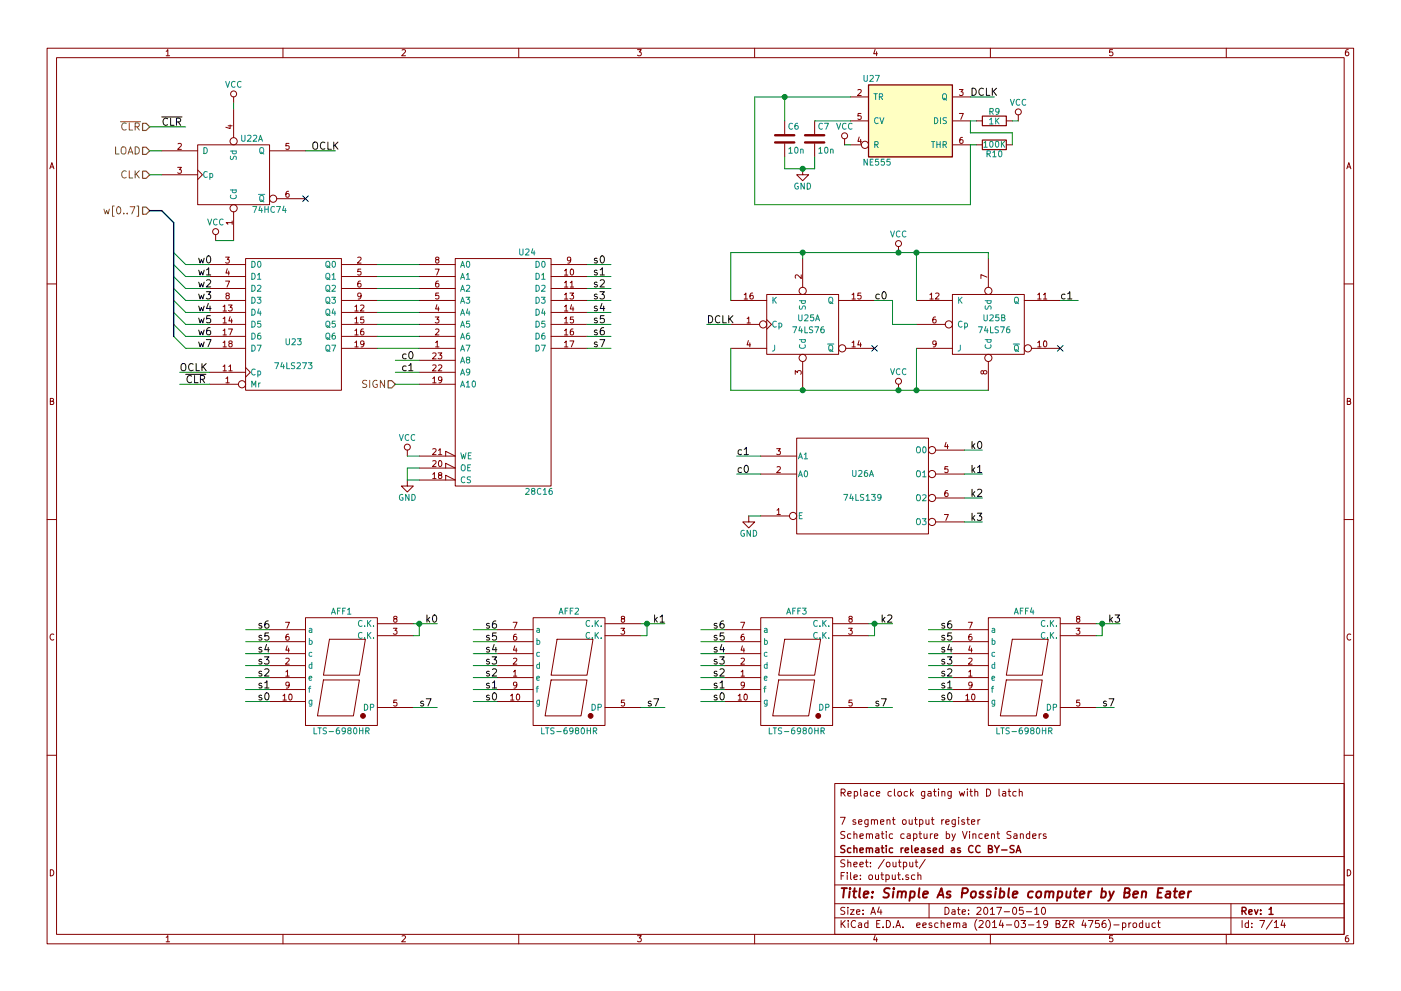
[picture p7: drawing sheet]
EESchema Schematic File Version 2
LIBS:power
LIBS:device
LIBS:transistors
LIBS:conn
LIBS:linear
LIBS:regul
LIBS:74xx
LIBS:cmos4000
LIBS:adc-dac
LIBS:memory
LIBS:xilinx
LIBS:microcontrollers
LIBS:dsp
LIBS:microchip
LIBS:analog_switches
LIBS:motorola
LIBS:texas
LIBS:intel
LIBS:audio
LIBS:interface
LIBS:digital-audio
LIBS:philips
LIBS:display
LIBS:cypress
LIBS:siliconi
LIBS:opto
LIBS:atmel
LIBS:contrib
LIBS:valves
LIBS:switches
LIBS:74xxx
LIBS:28c16
LIBS:sap-be-cache
EELAYER 24 0
EELAYER END
$Descr A4 11693 8268
encoding utf-8
Sheet 7 14
Title "Simple As Possible computer by Ben Eater"
Date "2017-05-10"
Rev "1"
Comp "Schematic released as CC BY-SA"
Comment1 "Schematic capture by Vincent Sanders"
Comment2 "7 segment output register"
Comment3 ""
Comment4 "Replace clock gating with D latch"
$EndDescr
$Comp
L 28C16 U24
U 1 1
P 4200 3100
F 0 "U24" H 4400 4100 50  0000 C CNN
F 1 "28C16" H 4500 2100 50  0000 C CNN
F 2 "Housings_DIP:DIP-24_W15.24mm_LongPads" H 4200 3100 50  0001 C CNN
F 3 "" H 4200 3100 50  0000 C CNN
	1    4200 3100
	1    0    0    -1  
$EndComp
$Comp
L LTS-6980HR AFF1
U 1 1
P 2850 5650
F 0 "AFF1" H 2850 6200 50  0000 C CNN
F 1 "LTS-6980HR" H 2850 5200 50  0000 C CNN
F 2 "Displays_7-Segment:7SegmentLED_LTS6760_LTS6780" H 2850 5650 50  0001 C CNN
F 3 "" H 2850 5650 50  0000 C CNN
	1    2850 5650
	1    0    0    -1  
$EndComp
Text Label 4950 2200 0    60   ~ 0
s0
Text Label 4950 2300 0    60   ~ 0
s1
Text Label 4950 2400 0    60   ~ 0
s2
Text Label 4950 2500 0    60   ~ 0
s3
Text Label 4950 2600 0    60   ~ 0
s4
Text Label 4950 2700 0    60   ~ 0
s5
Text Label 4950 2800 0    60   ~ 0
s6
Text Label 4950 2900 0    60   ~ 0
s7
Text Label 2150 5250 0    60   ~ 0
s6
Text Label 3500 5900 0    60   ~ 0
s7
Text Label 2150 5350 0    60   ~ 0
s5
Text Label 2150 5450 0    60   ~ 0
s4
Text Label 2150 5550 0    60   ~ 0
s3
Text Label 2150 5650 0    60   ~ 0
s2
Text Label 2150 5750 0    60   ~ 0
s1
Text Label 2150 5850 0    60   ~ 0
s0
$Comp
L LTS-6980HR AFF3
U 1 1
P 6650 5650
F 0 "AFF3" H 6650 6200 50  0000 C CNN
F 1 "LTS-6980HR" H 6650 5200 50  0000 C CNN
F 2 "Displays_7-Segment:7SegmentLED_LTS6760_LTS6780" H 6650 5650 50  0001 C CNN
F 3 "" H 6650 5650 50  0000 C CNN
	1    6650 5650
	1    0    0    -1  
$EndComp
Text Label 5950 5250 0    60   ~ 0
s6
Text Label 7300 5900 0    60   ~ 0
s7
Text Label 5950 5350 0    60   ~ 0
s5
Text Label 5950 5450 0    60   ~ 0
s4
Text Label 5950 5550 0    60   ~ 0
s3
Text Label 5950 5650 0    60   ~ 0
s2
Text Label 5950 5750 0    60   ~ 0
s1
Text Label 5950 5850 0    60   ~ 0
s0
$Comp
L LTS-6980HR AFF2
U 1 1
P 4750 5650
F 0 "AFF2" H 4750 6200 50  0000 C CNN
F 1 "LTS-6980HR" H 4750 5200 50  0000 C CNN
F 2 "Displays_7-Segment:7SegmentLED_LTS6760_LTS6780" H 4750 5650 50  0001 C CNN
F 3 "" H 4750 5650 50  0000 C CNN
	1    4750 5650
	1    0    0    -1  
$EndComp
Text Label 4050 5250 0    60   ~ 0
s6
Text Label 5400 5900 0    60   ~ 0
s7
Text Label 4050 5350 0    60   ~ 0
s5
Text Label 4050 5450 0    60   ~ 0
s4
Text Label 4050 5550 0    60   ~ 0
s3
Text Label 4050 5650 0    60   ~ 0
s2
Text Label 4050 5750 0    60   ~ 0
s1
Text Label 4050 5850 0    60   ~ 0
s0
$Comp
L LTS-6980HR AFF4
U 1 1
P 8550 5650
F 0 "AFF4" H 8550 6200 50  0000 C CNN
F 1 "LTS-6980HR" H 8550 5200 50  0000 C CNN
F 2 "Displays_7-Segment:7SegmentLED_LTS6760_LTS6780" H 8550 5650 50  0001 C CNN
F 3 "" H 8550 5650 50  0000 C CNN
	1    8550 5650
	1    0    0    -1  
$EndComp
Text Label 7850 5250 0    60   ~ 0
s6
Text Label 9200 5900 0    60   ~ 0
s7
Text Label 7850 5350 0    60   ~ 0
s5
Text Label 7850 5450 0    60   ~ 0
s4
Text Label 7850 5550 0    60   ~ 0
s3
Text Label 7850 5650 0    60   ~ 0
s2
Text Label 7850 5750 0    60   ~ 0
s1
Text Label 7850 5850 0    60   ~ 0
s0
$Comp
L NE555 U27
U 1 1
P 7600 1000
F 0 "U27" H 7200 1350 50  0000 L CNN
F 1 "NE555" H 7200 650 50  0000 L CNN
F 2 "Housings_DIP:DIP-8_W7.62mm_LongPads" H 7600 1000 50  0001 C CNN
F 3 "" H 7600 1000 50  0000 C CNN
	1    7600 1000
	1    0    0    -1  
$EndComp
$Comp
L R R10
U 1 1
P 8300 1200
F 0 "R10" V 8380 1200 50  0000 C CNN
F 1 "100K" V 8300 1200 50  0000 C CNN
F 2 "Resistors_THT:Resistor_Horizontal_RM7mm" V 8230 1200 50  0001 C CNN
F 3 "" H 8300 1200 50  0000 C CNN
	1    8300 1200
	0    1    1    0   
$EndComp
$Comp
L C C6
U 1 1
P 6550 1150
F 0 "C6" H 6575 1250 50  0000 L CNN
F 1 "10n" H 6575 1050 50  0000 L CNN
F 2 "Capacitors_THT:C_Disc_D6_P5" H 6588 1000 50  0001 C CNN
F 3 "" H 6550 1150 50  0000 C CNN
	1    6550 1150
	1    0    0    -1  
$EndComp
$Comp
L GND #PWR35
U 1 1
P 6700 1400
F 0 "#PWR35" H 6700 1150 50  0001 C CNN
F 1 "GND" H 6700 1250 50  0000 C CNN
F 2 "" H 6700 1400 50  0000 C CNN
F 3 "" H 6700 1400 50  0000 C CNN
	1    6700 1400
	1    0    0    -1  
$EndComp
Wire Wire Line
	2050 5850 2250 5850
Wire Wire Line
	2250 5750 2050 5750
Wire Wire Line
	2050 5650 2250 5650
Wire Wire Line
	2050 5550 2250 5550
Wire Wire Line
	2050 5450 2250 5450
Wire Wire Line
	2050 5350 2250 5350
Wire Wire Line
	2050 5250 2250 5250
Wire Wire Line
	4900 2200 5100 2200
Wire Wire Line
	5100 2300 4900 2300
Wire Wire Line
	4900 2400 5100 2400
Wire Wire Line
	5100 2500 4900 2500
Wire Wire Line
	4900 2600 5100 2600
Wire Wire Line
	5100 2700 4900 2700
Wire Wire Line
	4900 2800 5100 2800
Wire Wire Line
	5100 2900 4900 2900
Wire Wire Line
	3450 5900 3650 5900
Wire Wire Line
	3450 5200 3650 5200
Wire Wire Line
	3450 5300 3500 5300
Wire Wire Line
	3500 5300 3500 5200
Connection ~ 3500 5200
Wire Wire Line
	5850 5850 6050 5850
Wire Wire Line
	6050 5750 5850 5750
Wire Wire Line
	5850 5650 6050 5650
Wire Wire Line
	5850 5550 6050 5550
Wire Wire Line
	5850 5450 6050 5450
Wire Wire Line
	5850 5350 6050 5350
Wire Wire Line
	5850 5250 6050 5250
Wire Wire Line
	7250 5900 7450 5900
Wire Wire Line
	7250 5300 7300 5300
Wire Wire Line
	7300 5300 7300 5200
Connection ~ 7300 5200
Wire Wire Line
	3950 5850 4150 5850
Wire Wire Line
	4150 5750 3950 5750
Wire Wire Line
	3950 5650 4150 5650
Wire Wire Line
	3950 5550 4150 5550
Wire Wire Line
	3950 5450 4150 5450
Wire Wire Line
	3950 5350 4150 5350
Wire Wire Line
	3950 5250 4150 5250
Wire Wire Line
	5350 5900 5550 5900
Wire Wire Line
	5350 5200 5550 5200
Wire Wire Line
	5350 5300 5400 5300
Wire Wire Line
	5400 5300 5400 5200
Connection ~ 5400 5200
Wire Wire Line
	7750 5850 7950 5850
Wire Wire Line
	7950 5750 7750 5750
Wire Wire Line
	7750 5650 7950 5650
Wire Wire Line
	7750 5550 7950 5550
Wire Wire Line
	7750 5450 7950 5450
Wire Wire Line
	7750 5350 7950 5350
Wire Wire Line
	7750 5250 7950 5250
Wire Wire Line
	9150 5900 9300 5900
Wire Wire Line
	9150 5200 9350 5200
Wire Wire Line
	9150 5300 9200 5300
Wire Wire Line
	9200 5300 9200 5200
Connection ~ 9200 5200
Wire Wire Line
	6300 800  7100 800 
$Comp
L C C7
U 1 1
P 6800 1150
F 0 "C7" H 6825 1250 50  0000 L CNN
F 1 "10n" H 6825 1050 50  0000 L CNN
F 2 "Capacitors_THT:C_Disc_D6_P5" H 6838 1000 50  0001 C CNN
F 3 "" H 6800 1150 50  0000 C CNN
	1    6800 1150
	1    0    0    -1  
$EndComp
Wire Wire Line
	8100 1200 8100 1700
Wire Wire Line
	8100 1700 6300 1700
Wire Wire Line
	6300 1700 6300 800 
Wire Wire Line
	6550 1000 6550 800 
Connection ~ 6550 800 
Wire Wire Line
	6800 1000 7100 1000
Wire Wire Line
	6550 1400 6800 1400
Wire Wire Line
	6800 1400 6800 1300
Wire Wire Line
	6550 1400 6550 1300
Connection ~ 6700 1400
Wire Wire Line
	8100 1200 8150 1200
$Comp
L VCC #PWR39
U 1 1
P 8500 1000
F 0 "#PWR39" H 8500 850 50  0001 C CNN
F 1 "VCC" H 8500 1150 50  0000 C CNN
F 2 "" H 8500 1000 50  0000 C CNN
F 3 "" H 8500 1000 50  0000 C CNN
	1    8500 1000
	1    0    0    -1  
$EndComp
$Comp
L R R9
U 1 1
P 8300 1000
F 0 "R9" V 8380 1000 50  0000 C CNN
F 1 "1K" V 8300 1000 50  0000 C CNN
F 2 "Resistors_THT:Resistor_Horizontal_RM7mm" V 8230 1000 50  0001 C CNN
F 3 "" H 8300 1000 50  0000 C CNN
	1    8300 1000
	0    -1   -1   0   
$EndComp
Wire Wire Line
	8100 800  8300 800 
Text Label 8100 800  0    60   ~ 0
DCLK
Wire Wire Line
	8100 1000 8100 1100
Wire Wire Line
	8100 1100 8450 1100
Wire Wire Line
	8450 1100 8450 1200
Wire Wire Line
	8100 1000 8150 1000
Wire Wire Line
	8500 1000 8450 1000
$Comp
L 74LS76 U25
U 2 1
P 8250 2700
F 0 "U25" H 8300 2750 50  0000 C CNN
F 1 "74LS76" H 8300 2650 50  0000 C CNN
F 2 "Housings_DIP:DIP-16_W7.62mm_LongPads" H 8250 2700 50  0001 C CNN
F 3 "" H 8250 2700 50  0000 C CNN
	2    8250 2700
	1    0    0    -1  
$EndComp
$Comp
L 74LS76 U25
U 1 1
P 6700 2700
F 0 "U25" H 6750 2750 50  0000 C CNN
F 1 "74LS76" H 6750 2650 50  0000 C CNN
F 2 "Housings_DIP:DIP-16_W7.62mm_LongPads" H 6700 2700 50  0001 C CNN
F 3 "" H 6700 2700 50  0000 C CNN
	1    6700 2700
	1    0    0    -1  
$EndComp
$Comp
L VCC #PWR37
U 1 1
P 7500 2100
F 0 "#PWR37" H 7500 1950 50  0001 C CNN
F 1 "VCC" H 7500 2250 50  0000 C CNN
F 2 "" H 7500 2100 50  0000 C CNN
F 3 "" H 7500 2100 50  0000 C CNN
	1    7500 2100
	1    0    0    -1  
$EndComp
$Comp
L VCC #PWR38
U 1 1
P 7500 3250
F 0 "#PWR38" H 7500 3100 50  0001 C CNN
F 1 "VCC" H 7500 3400 50  0000 C CNN
F 2 "" H 7500 3250 50  0000 C CNN
F 3 "" H 7500 3250 50  0000 C CNN
	1    7500 3250
	1    0    0    -1  
$EndComp
Wire Wire Line
	6100 2100 8250 2100
Connection ~ 6700 2100
Wire Wire Line
	6100 3250 8250 3250
Wire Wire Line
	6100 2900 6100 3250
Connection ~ 6700 3250
Wire Wire Line
	6100 2700 5900 2700
Text Label 5900 2700 0    60   ~ 0
DCLK
Text Label 7300 2500 0    60   ~ 0
c0
Wire Wire Line
	8850 2500 9000 2500
Text Label 8850 2500 0    60   ~ 0
c1
NoConn ~ 8850 2900
NoConn ~ 7300 2900
Wire Wire Line
	3500 3000 3300 3000
Wire Wire Line
	3300 3100 3500 3100
Text Label 3350 3000 0    60   ~ 0
c0
Text Label 3350 3100 0    60   ~ 0
c1
$Comp
L 74LS139 U26
U 1 1
P 7200 4050
F 0 "U26" H 7200 4150 50  0000 C CNN
F 1 "74LS139" H 7200 3950 50  0000 C CNN
F 2 "Housings_DIP:DIP-16_W7.62mm_LongPads" H 7200 4050 50  0001 C CNN
F 3 "" H 7200 4050 50  0000 C CNN
	1    7200 4050
	1    0    0    -1  
$EndComp
$Comp
L GND #PWR34
U 1 1
P 6250 4300
F 0 "#PWR34" H 6250 4050 50  0001 C CNN
F 1 "GND" H 6250 4150 50  0000 C CNN
F 2 "" H 6250 4300 50  0000 C CNN
F 3 "" H 6250 4300 50  0000 C CNN
	1    6250 4300
	1    0    0    -1  
$EndComp
Wire Wire Line
	6250 4300 6350 4300
Wire Wire Line
	6350 3800 6150 3800
Wire Wire Line
	6350 3950 6150 3950
Wire Wire Line
	7450 2500 7300 2500
Text Label 6150 3950 0    60   ~ 0
c0
Text Label 6150 3800 0    60   ~ 0
c1
Wire Wire Line
	7250 5200 7450 5200
Text Label 3550 5200 0    60   ~ 0
k0
Text Label 5450 5200 0    60   ~ 0
k1
Text Label 7350 5200 0    60   ~ 0
k2
Text Label 9250 5200 0    60   ~ 0
k3
Wire Wire Line
	8050 3750 8200 3750
Wire Wire Line
	8200 3950 8050 3950
Wire Wire Line
	8200 4150 8050 4150
Wire Wire Line
	8200 4350 8050 4350
Text Label 8100 3750 0    60   ~ 0
k0
Text Label 8100 3950 0    60   ~ 0
k1
Text Label 8100 4150 0    60   ~ 0
k2
Text Label 8100 4350 0    60   ~ 0
k3
$Comp
L VCC #PWR32
U 1 1
P 3400 3800
F 0 "#PWR32" H 3400 3650 50  0001 C CNN
F 1 "VCC" H 3400 3950 50  0000 C CNN
F 2 "" H 3400 3800 50  0000 C CNN
F 3 "" H 3400 3800 50  0000 C CNN
	1    3400 3800
	1    0    0    -1  
$EndComp
$Comp
L GND #PWR33
U 1 1
P 3400 4000
F 0 "#PWR33" H 3400 3750 50  0001 C CNN
F 1 "GND" H 3400 3850 50  0000 C CNN
F 2 "" H 3400 4000 50  0000 C CNN
F 3 "" H 3400 4000 50  0000 C CNN
	1    3400 4000
	1    0    0    -1  
$EndComp
Wire Wire Line
	3500 4000 3400 4000
Wire Wire Line
	3400 4000 3400 3900
Wire Wire Line
	3400 3900 3500 3900
Wire Wire Line
	3500 3800 3400 3800
$Comp
L 74LS273 U23
U 1 1
P 2450 2700
F 0 "U23" H 2450 2550 50  0000 C CNN
F 1 "74LS273" H 2450 2350 50  0000 C CNN
F 2 "Housings_DIP:DIP-20_W7.62mm_LongPads" H 2450 2700 50  0001 C CNN
F 3 "" H 2450 2700 50  0000 C CNN
	1    2450 2700
	1    0    0    -1  
$EndComp
Wire Wire Line
	7650 2700 7450 2700
Wire Wire Line
	7450 2700 7450 2500
Wire Wire Line
	6700 2150 6700 2100
Wire Wire Line
	6100 2500 6100 2100
Wire Wire Line
	8250 2100 8250 2150
Connection ~ 7500 2100
Wire Wire Line
	7650 2500 7650 2100
Connection ~ 7650 2100
Connection ~ 7500 3250
Wire Wire Line
	7650 2900 7650 3250
Connection ~ 7650 3250
Wire Wire Line
	3150 2200 3500 2200
Wire Wire Line
	3500 2300 3150 2300
Wire Wire Line
	3150 2400 3500 2400
Wire Wire Line
	3500 2500 3150 2500
Wire Wire Line
	3150 2600 3500 2600
Wire Wire Line
	3500 2700 3150 2700
Wire Wire Line
	3150 2800 3500 2800
Wire Wire Line
	3500 2900 3150 2900
Text HLabel 1250 1450 0    60   Input ~ 0
CLK
Text HLabel 1250 1250 0    60   Input ~ 0
LOAD
Text HLabel 1250 1050 0    60   Input ~ 0
~CLR
Text HLabel 3300 3200 0    60   Input ~ 0
SIGN
Wire Wire Line
	3500 3200 3300 3200
Wire Wire Line
	1500 3200 1750 3200
Text HLabel 1250 1750 0    60   Input ~ 0
w[0..7]
Entry Wire Line
	1450 2800 1550 2900
Entry Wire Line
	1450 2700 1550 2800
Entry Wire Line
	1450 2600 1550 2700
Entry Wire Line
	1450 2500 1550 2600
Entry Wire Line
	1450 2400 1550 2500
Entry Wire Line
	1450 2300 1550 2400
Entry Wire Line
	1450 2200 1550 2300
Entry Wire Line
	1450 2100 1550 2200
Wire Wire Line
	1750 2200 1550 2200
Wire Wire Line
	1750 2300 1550 2300
Wire Wire Line
	1750 2400 1550 2400
Wire Wire Line
	1550 2500 1750 2500
Wire Wire Line
	1750 2600 1550 2600
Wire Wire Line
	1550 2700 1750 2700
Wire Wire Line
	1750 2800 1550 2800
Wire Wire Line
	1750 2900 1550 2900
Wire Bus Line
	1450 1850 1450 2800
Text Label 1650 2200 0    60   ~ 0
w0
Text Label 1650 2300 0    60   ~ 0
w1
Text Label 1650 2400 0    60   ~ 0
w2
Text Label 1650 2500 0    60   ~ 0
w3
Text Label 1650 2600 0    60   ~ 0
w4
Text Label 1650 2700 0    60   ~ 0
w5
Text Label 1650 2800 0    60   ~ 0
w6
Text Label 1650 2900 0    60   ~ 0
w7
$Comp
L VCC #PWR36
U 1 1
P 7050 1200
F 0 "#PWR36" H 7050 1050 50  0001 C CNN
F 1 "VCC" H 7050 1350 50  0000 C CNN
F 2 "" H 7050 1200 50  0000 C CNN
F 3 "" H 7050 1200 50  0000 C CNN
	1    7050 1200
	1    0    0    -1  
$EndComp
Wire Wire Line
	7050 1200 7100 1200
$Comp
L 74HC74 U22
U 1 1
P 1950 1450
F 0 "U22" H 2100 1750 50  0000 C CNN
F 1 "74HC74" H 2250 1155 50  0000 C CNN
F 2 "" H 1950 1450 50  0000 C CNN
F 3 "" H 1950 1450 50  0000 C CNN
	1    1950 1450
	1    0    0    -1  
$EndComp
Wire Wire Line
	1550 1050 1250 1050
Text Label 1350 1050 0    60   ~ 0
~CLR
Text Label 1550 3200 0    60   ~ 0
~CLR
Wire Wire Line
	1250 1250 1350 1250
Wire Wire Line
	1250 1450 1350 1450
Text Label 1500 3100 0    60   ~ 0
OCLK
Entry Bus Bus
	1350 1750 1450 1850
Wire Bus Line
	1350 1750 1250 1750
NoConn ~ 2550 1650
Text Label 2600 1250 0    60   ~ 0
OCLK
$Comp
L VCC #PWR30
U 1 1
P 1800 2000
F 0 "#PWR30" H 1800 1850 50  0001 C CNN
F 1 "VCC" H 1800 2150 50  0000 C CNN
F 2 "" H 1800 2000 50  0000 C CNN
F 3 "" H 1800 2000 50  0000 C CNN
	1    1800 2000
	1    0    0    -1  
$EndComp
$Comp
L VCC #PWR31
U 1 1
P 1950 850
F 0 "#PWR31" H 1950 700 50  0001 C CNN
F 1 "VCC" H 1950 1000 50  0000 C CNN
F 2 "" H 1950 850 50  0000 C CNN
F 3 "" H 1950 850 50  0000 C CNN
	1    1950 850 
	1    0    0    -1  
$EndComp
Wire Wire Line
	1950 850  1950 900 
Wire Wire Line
	1950 2000 1800 2000
Wire Wire Line
	1500 3100 1750 3100
Wire Wire Line
	2550 1250 2800 1250
$EndSCHEMATC
